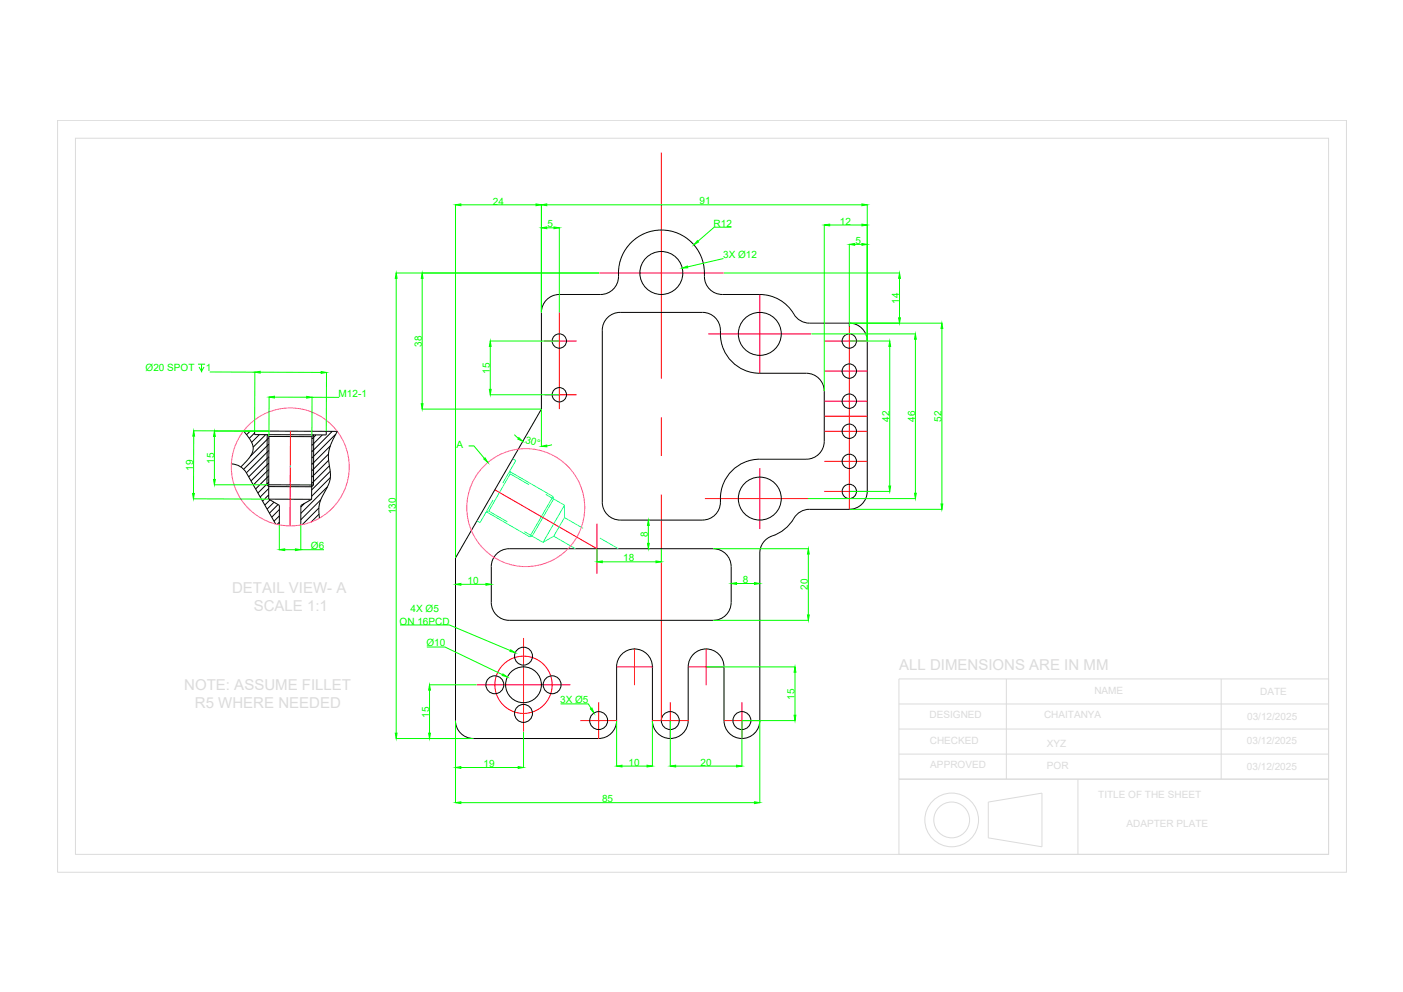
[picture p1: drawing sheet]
<svg xmlns="http://www.w3.org/2000/svg" width="420mm" height="297mm" viewBox="0 0 420 297" stroke-linecap="round" stroke-linejoin="round" font-family="sans-serif">
<!-- layer: 0 -->
<g fill="none" stroke="#000" stroke-width=".3">
<path d="M181.9 95.1a5.3 5.3 0 0 1 3.8-1.6h24.7a5.5 5.5 0 0 1 5.3 6.5 11.8 11.8 0 0 0 11.8 11.8h14a5.4 5.4 0 0 1 5.3 5.3v15a5.4 5.4 0 0 1-5.3 5.4h-14a11.9 11.9 0 0 0-11.8 12.9 5.4 5.4 0 0 1-5.3 5.3h-24.7a5.4 5.4 0 0 1-5.3-5.3v-51.5a5.3 5.3 0 0 1 1.5-3.8zM198.1 88.2h.1M69.3 138.9a5.4 5.4 0 0 1 4.5 2.7M72.1 139.8l1.3-1.3a5.3 5.3 0 0 0 2.1-5.6l-.7-1.4-1.9-2.4 28.1 .1-.8 1.5a11.3 11.3 0 0 0-1.6 8.2l.2 1.7a9.1 9.1 0 0 1-1.8 7.2l-1 1.9-.4 1.6 .1 3.9M73.1 129.1h-.1M75 129.1l-1.1 1.1M76.3 129.7l-1.6 1.6M76.3 129.1v1l21.4 .1v-1M77.7 130.1l-2.3 2.4M79.5 130.2l-3.7 3.7M80.5 138.7l-5.3 5.3M80.5 134.9l-6.7 6.7"/>
<path d="M80.5 136.8l-6 6M80.5 133l-7.5 7.5M80.5 131.1l-5.5 5.5M80.5 130.7h12.9M80.5 130.7v18.8M80.5 130.7l-.5-.5-.1 15M93.4 130.7l-.1 18.8M93.4 130.7l.5-.5v15M94.6 130.2l-1.2 1.3M96.5 130.2l-3.1 3.2M98.4 136l-5 5M98.4 137.8l-5 5.1"/>
<path d="M98.6 139.5l-5.3 5.3M98.9 133.5l-5.5 5.6M99.5 129.2l-6.1 6.1M100.6 130l-7.2 7.2M73.8 141.6l8.8 15.3M79.9 145.2h14M79.9 145.2l.6 .5 12.8 .1 .6-.6M80.5 148.2l-1.9 1.8M80.5 149.5h12.8M80.5 149.5l3.2 1.8v5.9M80.5 146.3l-2.6 2.5M80.5 142.5l-4 3.9"/>
<path d="M80.5 144.4l-3.3 3.2M80.5 140.6l-4.6 4.6M80.9 149.7l-1.6 1.5M82.1 150.4l-2.1 2.1M83.3 151.1l-2.6 2.6M83.7 156.4l-.7 .6M83.7 152.6l-2.3 2.3M83.7 154.5l-1.6 1.6M91.2 150.7l-1.1 1.1M93.3 149.5l-3.2 1.9v5.8M95.5 152.1l-5 5M95.5 154l-2.3 2.3"/>
<path d="M96.1 149.6l-6 6M98.1 145.7l-8 8M98.9 141.1l-5.6 5.6M98.9 143l-5.6 5.6M148.7 165.9a5.3 5.3 0 0 1 3.8-1.6h61.1a5.4 5.4 0 0 1 5.4 5.4v10.7a5.4 5.4 0 0 1-5.4 5.3h-61.1a5.3 5.3 0 0 1-5.4-5.3v-10.7a5.3 5.3 0 0 1 1.6-3.8zM141.8 221.1a5.4 5.4 0 0 1-5.4-5.3v-48.7l25.7-44.6v-29a5.4 5.4 0 0 1 5.4-5.3h12.4a5.5 5.5 0 0 0 5.3-6.5 12.9 12.9 0 0 1 13.5-12.8 12.9 12.9 0 0 1 12.3 13.9 5.4 5.4 0 0 0 5.3 5.4h11.2a12 12 0 0 1 10.6 6.5l1.6 1.3 2 .7 12.6 .1a5.3 5.3 0 0 1 5.4 5.3v45.1a5.4 5.4 0 0 1-5.4 5.3h-11.9a5.6 5.6 0 0 0-5.2 3.5 12.4 12.4 0 0 1-6.7 4.8 5.4 5.4 0 0 0-3 4.8v50.2a5.4 5.4 0 0 1-5.3 5.3 5.4 5.4 0 0 1-5.4-5.3v-16.1a5.4 5.4 0 0 0-5.3-5.4 5.4 5.4 0 0 0-5.4 5.4v16.1a5.4 5.4 0 0 1-5.4 5.3 5.4 5.4 0 0 1-5.3-5.3v-16.1a5.4 5.4 0 0 0-5.4-5.4 5.4 5.4 0 0 0-5.4 5.4l.1 16.1a5.4 5.4 0 0 1-5.4 5.3h-37.5"/>
<circle cx="198.1" cy="81.7" r="6.4"/>
<circle cx="227.5" cy="100" r="6.4"/>
<circle cx="167.5" cy="118.2" r="2.14"/>
<circle cx="167.5" cy="102.1" r="2.14"/>
<circle cx="254.3" cy="102.1" r="2.14"/>
<circle cx="254.3" cy="111.1" r="2.14"/>
<circle cx="254.3" cy="129.1" r="2.14"/>
<circle cx="254.3" cy="138.1" r="2.14"/>
<circle cx="254.3" cy="120.1" r="2.14"/>
<circle cx="227.5" cy="149.3" r="6.4"/>
<circle cx="254.3" cy="147.1" r="2.14"/>
<circle cx="156.8" cy="196.5" r="2.68"/>
<circle cx="148.2" cy="205" r="2.68"/>
<circle cx="156.8" cy="205" r="5.4"/>
<circle cx="156.8" cy="213.6" r="2.68"/>
<circle cx="165.3" cy="205" r="2.68"/>
<circle cx="179.3" cy="215.8" r="2.68"/>
<circle cx="200.7" cy="215.8" r="2.68"/>
<circle cx="222.2" cy="215.8" r="2.68"/>
</g>
<!-- layer: centerline -->
<g fill="none" stroke="#f00" stroke-width=".3">
<path d="M198.1 45.7v67.7M167.5 93.5v29M179.5 81.7h37.2M212.1 100h30.9M227.5 88.2v23.6M254.3 96.8v55.7M163 102.1h9.7M163 118.2h9.7M246.8 102.1h12.9M246.8 111.1h12.9M87 129.1l-.1 28.4M198.1 125v11.5"/>
<path d="M246.8 124.6h12.9M246.8 120.1h12.9M246.8 129.1h12.9M246.8 138.1h12.9M148.2 146.7l30.6 17.6M178.8 156.8v15M198.1 148.1v67.7M211.1 149.3h30.8M227.5 140.2v18.2M246.8 147.2h12.9M156.8 191v28.1M184.6 199.7h11"/>
<path d="M190 194.2v11M206.1 199.7h10.9M211.5 194.2v11M142.8 205.1h28M173.8 215.8h11M179.3 210.3v11M195.3 215.8h10.9M200.7 210.3v11M216.7 215.8h11M222.2 210.3v11"/>
<circle cx="156.8" cy="205.1" r="8.6"/>
</g>
<!-- layer: hidden line -->
<g fill="none" stroke="#0ff" stroke-width=".3">
<path d="M86.9 139.8h.1M153.5 137.4l1 .5-3.9 6.8M146.4 153l5.6 3.3M146.4 153l-.8 .2 13 7.5M147.7 149.7l-3.9 6.8-1-.6M152.8 141.9l-6.4 11.1M152.8 141.9l5.6 3.2M152.8 141.9l-.2-.7 13 7.5M157 159.2l5.6 3.2M163.4 148l5.6 3.3M165.6 148.7l-7 12M165.6 148.7l.2 .7-6.4 11.1-.8 .2"/>
<path d="M169 151.3l-6.4 11.1M169 155l5.6 3.2M169 151.3v3.7M169 155l-3.2 5.6M165.8 160.6l6.5 3.7M165.8 160.6l-3.2 1.8M179.6 161.1l5.6 3.2"/>
</g>
<!-- layer: detailed view -->
<g fill="none" stroke="#f0f" stroke-width=".3">
<circle cx="86.9" cy="139.8" r="17.7"/>
<circle cx="157.5" cy="152" r="17.7"/>
</g>
<!-- layer: dimension line -->
<g fill="none" stroke="#0f0" stroke-width=".3">
<path d="M136.4 61.2v105.8M138 61.3h22.5M162.1 61.2v32.3M163.7 68.2h2.2M163.7 61.3h94.4M167.5 68.1v25.4M216.6 77.4l-10.7 2.5M219 68h-5.1l-4.9 4.3M246.8 67.3v49.8M248.5 67.4h9.6M254.3 73.1v24.6M256 73.2h2.1"/>
<path d="M259.7 61.2v40.9M118.5 81.7h60.9M118.6 83.4v136.1M126.4 83.4v37.5M216.8 81.7h52.7M243 100h31.2M254.4 96.8h27.8M269.4 83.4v11.8M282.1 98.4v52.5M59.3 109.1h2.1M60.4 109.1v2.1l-.8-1.3M61.1 109.9l-.7 1.3"/>
<path d="M62.8 111.4h13.5M76.3 111.3v17.7M77.9 111.4l18.3 .1M80.6 118.8l-.1 11.8M82.2 118.9h9.6M93.5 118.9l-.1 11.8M93.5 119h8.1M97.8 111.4l-.1 17.7M146.7 102.1h20.7M146.7 118.2h20.7M146.8 103.7v12.9M254.4 102.1h12.2"/>
<path d="M266.5 103.7v41.8M274.1 101.6v46.1M57.9 129l22.6 .1h-16.4M58 130.6l-.1 17.2M64.2 130.7v12.9M126.3 122.5h35.8M140.3 133.5h1.6l3.2 3.8M154 130.2l1.2 1M162.1 122.5v11.3M165.3 133.2l-1.6 .3M57.8 149.4l22.6 .1M64.1 145.2h16.3"/>
<path d="M83.7 157.2v7.5M90.1 157.2v7.5M194.1 155.7h.5M194.2 157.3v5.4M242 149.3h32.2M254.4 147.2h12.2M254.4 152.5h27.8M85.3 164.6h3.2M90.1 164.6h6.9M136.4 174.9v.1M138 175h7.5M147.1 174.9v.1"/>
<path d="M178.8 164.4v3.9M180.4 168.2h16M194.1 164.3h.5M198.1 164.4v3.9M213.7 164.3h28.5M219 174.6v.4M220.6 174.7h5.3M227.5 174.6v.4M242.1 165.9v18.2M119.8 187.1h14.8l18.2 7.7M127.8 193.7h5.5l17.2 8.3M211.5 199.7h26.7"/>
<path d="M213.7 185.7h28.5M128.5 205.1h14.2M128.6 206.7v12.8M136.4 215.8v24.7M156.8 219.1v10.8M167.9 210.8h8.3l.8 1.3M184.7 215.8v13.7M195.4 215.8v13.7M200.7 215.8v13.7M222.2 215.8v13.7M222.2 215.8h16M227.5 215.8v24.7"/>
<path d="M238.1 201.3v12.9M118.5 221.1h23.2M138 229.8h17.2M186.3 229.4h7.5M202.3 229.4h18.3M138 240.3h87.9"/>
</g>
<g fill="#0f0" stroke="#0f0" stroke-width=".3">
<path d="M136.4 240.3l1.6-.2v.5z"/>
<path d="M225.9 240.1l1.6 .2-1.6 .3z"/>
<path d="M200.7 229.4l1.6-.3v.6z"/>
<path d="M220.6 229.1l1.6 .3-1.6 .3z"/>
<path d="M184.7 229.4l1.6-.3v.6z"/>
<path d="M193.8 229.1l1.6 .3-1.6 .3z"/>
<path d="M118.4 219.5h.5l-.3 1.6z"/>
<path d="M118.6 81.7l.3 1.7h-.5z"/>
<path d="M146.8 102.1l.3 1.6h-.6z"/>
<path d="M146.5 116.6h.6l-.3 1.6z"/>
<path d="M162.1 68.2l1.6-.3v.6z"/>
<path d="M165.9 67.9l1.6 .3-1.6 .3z"/>
<path d="M162.1 61.3l1.6-.2v.5z"/>
<path d="M258.1 61.1l1.6 .2-1.6 .3z"/>
<path d="M258.1 72.9l1.6 .3-1.6 .2z"/>
<path d="M254.3 73.2l1.7-.3v.5z"/>
<path d="M258.1 67.1l1.6 .3-1.6 .2z"/>
<path d="M246.8 67.4l1.7-.3v.5z"/>
<path d="M269.4 81.7l.3 1.7h-.6z"/>
<path d="M269.1 95.2h.6l-.3 1.6z"/>
<path d="M266.5 102.1l.2 1.6h-.5z"/>
<path d="M266.2 145.5h.5l-.2 1.7z"/>
<path d="M274.1 100l.3 1.6h-.5z"/>
<path d="M273.9 147.7h.5l-.3 1.6z"/>
<path d="M282.1 96.8l.2 1.6h-.5z"/>
<path d="M281.8 150.9h.5l-.2 1.6z"/>
<path d="M136.4 229.8l1.6-.3v.6z"/>
<path d="M155.2 229.5l1.6 .3-1.6 .3z"/>
<path d="M128.4 219.5h.5l-.3 1.6z"/>
<path d="M128.6 205.1l.3 1.6h-.5z"/>
<path d="M145.5 174.7l1.6 .3-1.6 .2z"/>
<path d="M136.4 175l1.6-.3v.5z"/>
<path d="M219 174.7l1.6-.2v.5z"/>
<path d="M225.9 174.5l1.6 .2-1.6 .3z"/>
<path d="M194.2 155.7l.2 1.6h-.5z"/>
<path d="M193.9 162.7h.5l-.2 1.6z"/>
<path d="M178.8 168.2l1.6-.2v.5z"/>
<path d="M196.4 168l1.7 .2-1.7 .3z"/>
<path d="M96.2 111.3l1.6 .2-1.6 .3z"/>
<path d="M76.3 111.4l1.6-.2v.5z"/>
<path d="M83.7 164.6l1.6-.3v.6z"/>
<path d="M88.5 164.3l1.6 .3-1.6 .3z"/>
<path d="M57.7 147.8h.5l-.3 1.6z"/>
<path d="M58 129l.3 1.6h-.6z"/>
<path d="M63.9 143.6h.6l-.3 1.6z"/>
<path d="M64.2 129.1l.3 1.6h-.6z"/>
<path d="M80.6 118.9l1.6-.3v.6z"/>
<path d="M91.9 118.7l1.6 .3-1.7 .2z"/>
<path d="M144.9 137.4l.4-.3 .8 1.4z"/>
<path d="M237.8 214.2h.5l-.2 1.6z"/>
<path d="M238.1 199.7l.2 1.6h-.5z"/>
<path d="M242.1 164.3l.2 1.6h-.5z"/>
<path d="M241.8 184.1h.5l-.2 1.6z"/>
<path d="M208.8 72.1l.4 .4-1.4 .8z"/>
<path d="M204.3 80.3l1.5-.6 .2 .5z"/>
<path d="M150.6 201.8l1.3 .9-1.5-.4z"/>
<path d="M152.9 194.6l1.4 .8-1.6-.3z"/>
<path d="M176.8 212.3l.5-.3 .6 1.5z"/>
<path d="M160.5 61.1l1.6 .2-1.6 .3z"/>
<path d="M136.4 61.3l1.6-.2v.5z"/>
<path d="M126.4 81.7l.3 1.7h-.5z"/>
<path d="M126.2 120.9h.5l-.3 1.6z"/>
<path d="M155.4 131l1.2 1.2-1.5-.7z"/>
<path d="M162.1 133.6l1.6-.3 .1 .5z"/>
</g>
<!-- layer: TEXT -->
<g fill="none" stroke="#dbdbdb" stroke-width=".3">
<path d="M17.2 36h386v225.2h-386zM22.6 41.4h375.3v214.4h-375.3zM269.2 203.3h128.7v52.5h-128.7zM269.2 210.8h128.7M269.2 218.3h128.7M301.4 203.3v30M365.7 203.3v30M269.2 225.8h128.7M269.2 233.3h128.7M322.8 233.3v22.5M296 240.2l16-2.7v16.1l-16-2.7z"/>
<circle cx="285" cy="245.5" r="8"/>
<circle cx="285" cy="245.5" r="5.4"/>
</g>
<g font-size="3" fill="#0f0">
<text x="147.6" y="61.3">24</text>
<text x="209.5" y="61.2">91</text>
<text x="164" y="68.1">5</text>
<text x="213.7" y="68">R12</text>
<text x="251.5" y="67.3">12</text>
<text x="216.6" y="77.2">3X Ø12</text>
<text x="256.2" y="73.1">5</text>
<text x="269.3" y="91" transform="rotate(-90 269.3 91)">14</text>
<text x="126.3" y="103.8" transform="rotate(-90 126.3 103.8)">38</text>
<text x="43.6" y="111.2">Ø20 SPOT</text>
<text x="61.6" y="111.2">1</text>
<text x="146.7" y="111.9" transform="rotate(-90 146.7 111.9)">15</text>
<text x="101.4" y="118.9">M12-1</text>
<text x="266.4" y="126.2" transform="rotate(-90 266.4 126.2)">42</text>
<text x="274" y="126.3" transform="rotate(-90 274 126.3)">46</text>
<text x="282" y="126.3" transform="rotate(-90 282 126.3)">52</text>
<text x="136.7" y="134.1">A</text>
<text x="157.1" y="132.6" transform="rotate(15 157.1 132.6)">30°</text>
<text x="57.9" y="140.9" transform="rotate(-90 57.9 140.9)">19</text>
<text x="64.1" y="138.9" transform="rotate(-90 64.1 138.9)">15</text>
<text x="118.5" y="154" transform="rotate(-90 118.5 154)">130</text>
<text x="194.1" y="160.8" transform="rotate(-90 194.1 160.8)">8</text>
<text x="93.1" y="164.4">Ø6</text>
<text x="186.6" y="168.1">18</text>
<text x="140" y="174.9">10</text>
<text x="222.4" y="174.6">8</text>
<text x="242" y="176.7" transform="rotate(-90 242 176.7)">20</text>
<text x="123" y="183.4">4X Ø5</text>
<text x="119.7" y="187">ON 16PCD</text>
<text x="127.7" y="193.6">Ø10</text>
<text x="238" y="209.5" transform="rotate(-90 238 209.5)">15</text>
<text x="128.5" y="214.9" transform="rotate(-90 128.5 214.9)">15</text>
<text x="167.7" y="210.6">3X Ø5</text>
<text x="144.8" y="229.7">19</text>
<text x="188.3" y="229.3">10</text>
<text x="209.8" y="229.3">20</text>
<text x="180.3" y="240.2">85</text>
</g>
</svg>
